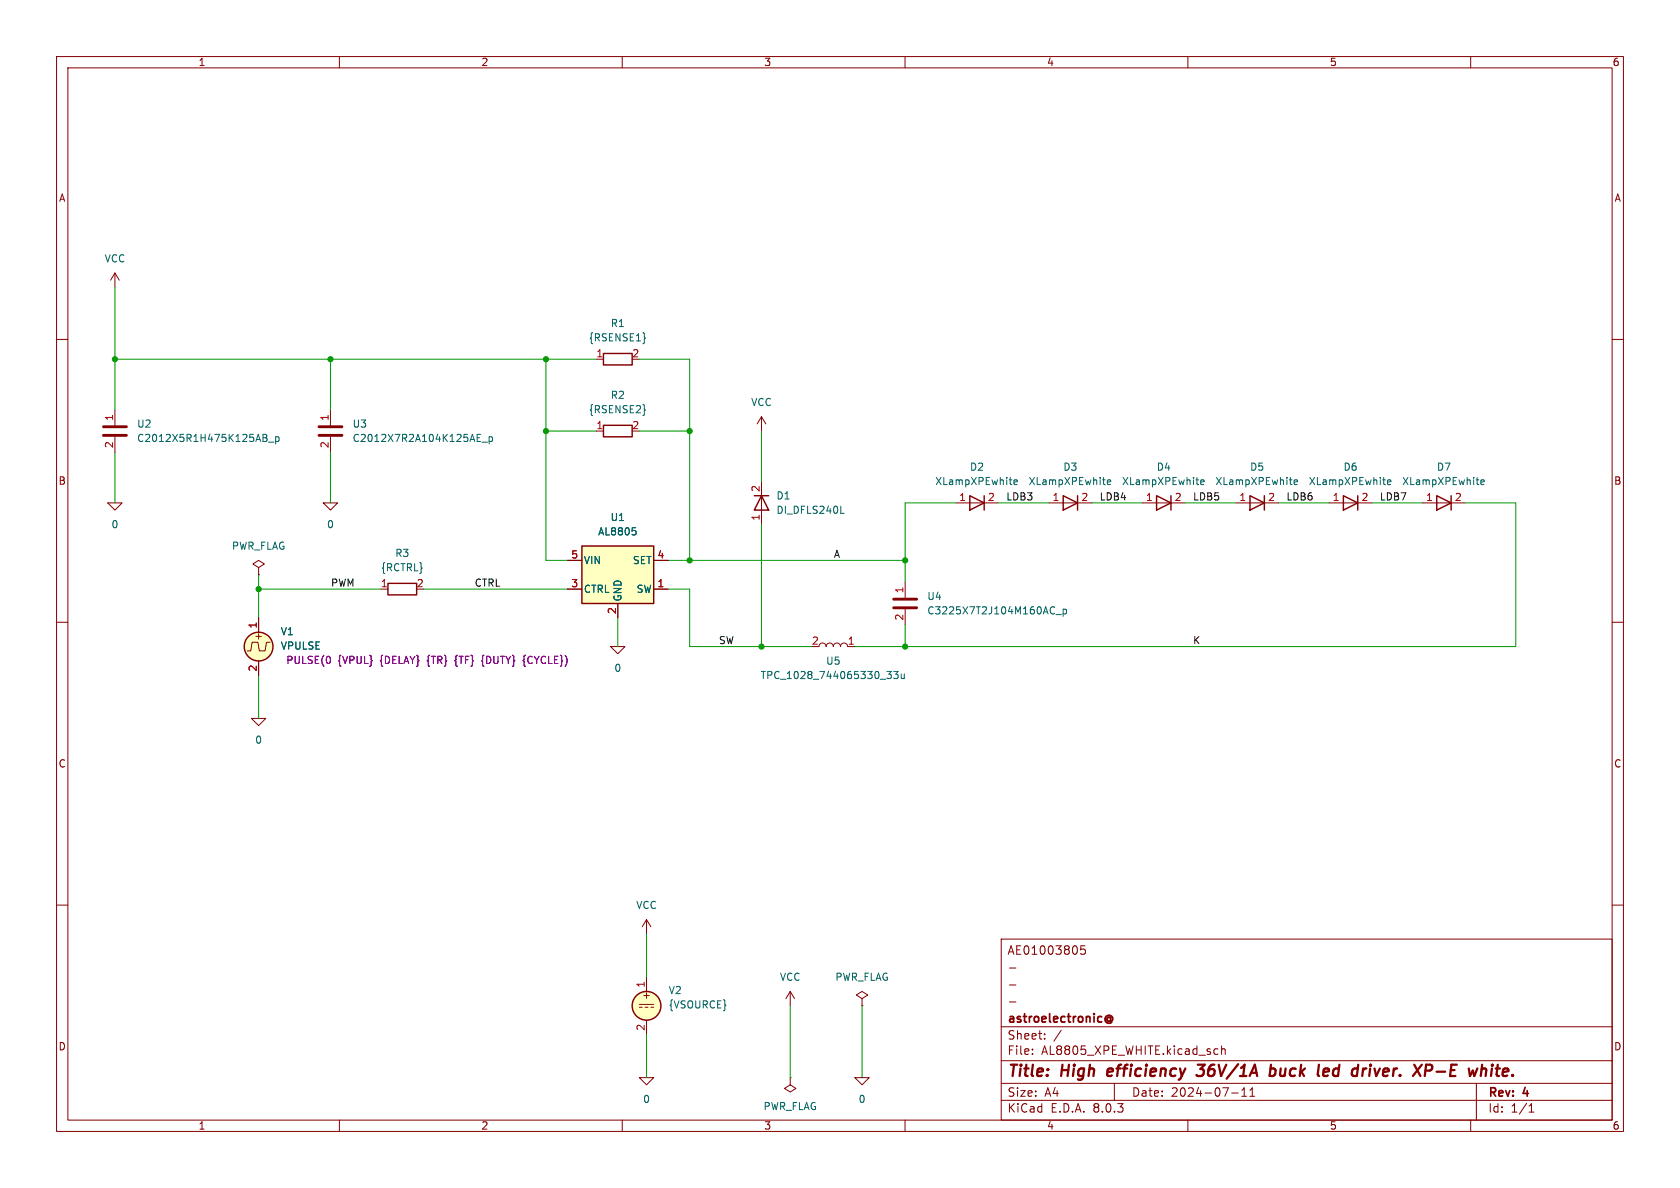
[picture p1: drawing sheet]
<svg xmlns="http://www.w3.org/2000/svg" width="297mm" height="210mm" viewBox="0 0 297 210" stroke-linecap="round" stroke-linejoin="round" font-family="sans-serif">
<g fill="none" stroke="#840000" stroke-width=".18">
<path d="M10 10h277v190h-277zM12 12h273v186h-273zM60 10v2M110 10v2M160 10v2M210 10v2M260 10v2M10 60h2M285 60h2M20.3 72.4v2.8M20.3 77.2v2.8M105.4 76.2h1.3"/>
<path d="M19 88.9h2.6l-1.3 1.3zM57.1 88.9h2.6l-1.3 1.3zM185.4 88.9h7.6M10 110h2M45.7 100.3l1-.6-1-.6-1 .6 1 .6v1.3M45.7 101.6h.1M67.3 104.1h1.3M107.9 114.3h2.6l-1.3 1.3zM285 110h2M10 160h2M285 160h2M114.3 162.6l-.8 1.2"/>
<path d="M114.3 162.6v2.5M114.3 162.6l.8 1.2M177 166h108v32h-108zM178.5 177.1h1.1M178.5 174.1h1.1M178.5 171.1h1.1M191.8 167.2h-.7l-.1 .7 .2-.1h.5l.2 .3-.1 .5-.2 .1-.6-.1M60 198v2M110 198v2M160 198v2M177 194.5h108M177 191.5h108"/>
<path d="M177 187.5h108M177 181.5h108M182.5 186.3v.1M182.5 185.5v.1M184.7 183.6v.1M184.7 182.8v.1M187.6 182.1l-1.3 2M197 191.5v3M210 198v2M214.9 185.4l.4 .1M215.3 186.3l-.4 .1M216 185.5l.2-.1 .3 .1 .1 .9"/>
<path d="M216 184.9v1.5M217.7 193.2h1.2M219.5 193.8h.9M219.5 192.7l.5-.4v1.5M221 193.8h.8M221 192.7l.4-.4v1.5M260 198v2M261 191.5v6.5M270.3 196.6h.9M270.3 195.5l.4-.4v1.5"/>
</g>
<g fill="none" stroke="#840000" stroke-width=".4">
<path d="M195.9 189l-.2 .9 .3 .3M196.7 189.4l-.9 .1M211.5 190l.3 .2h.5l.4-.2M211.7 188.2h1.3l-.8 .8 .5 .1M224.6 189l.2-.1 .6 .1 .1 .3-.1 .5a.66 .66 0 0 1-.9 .3M224.7 188.2l-.3 2M234.7 188.9l.2 .1v.4l-.9 .1M234.7 190.1l-.2 .1M241.4 188.9h.2M242.2 188.9l-.1 1.3M242.3 188.2v.2M242.3 188.2l-.1 .1 .1 .1"/>
<path d="M242.3 188.2l.1 .1-.1 .1M252.1 188.2l1 .1a.58 .58 0 0 1-.3 1h-.8M262.5 188.9l.3 .3-.2 1M263.8 188.9l-.2 1.3M263.8 188.2l-.1 .1 .1 .1M263.8 188.2l.1 .1-.1 .1M263.8 188.2v.2M264.4 188.9h.8M264.8 188.2l-.2 1.7 .2 .3"/>
</g>
<path d="M195.6 179.7a.61 .61 0 0 1 .9-.1 .61 .61 0 0 1 0 .9l-.2-.1M196.3 180a.36 .36 0 0 0-.5-.1 .36 .36 0 0 0 0 .6 .36 .36 0 0 0 .5-.1M196.3 179.8v.6M195.6 180.7a.69 .69 0 0 0 1 0" fill="none" stroke="#840000" stroke-width=".3"/>
<path d="M106.7 75.2h5.1v2h-5.1zM188 87.6l2.5 1.3-2.5 1.3zM190.5 87.6v2.6M68.6 103.1h5.1v2.1h-5.1z" fill="none" stroke="#840000" stroke-width=".25"/>
<path d="M46.9 76.8l.3 .2-.3 .4 .3 .2v.3l-.2 .1M47.5 78.2h.9M48.7 77.2v1.3M48.7 77.3l.4-.1 .2 .2-.1 .6h-.5M114 72.4l.1 .1h-.1M195.8 85.2l.6-.1-.1-.2-.4-.1-.1 .2v.6h.5" fill="none" stroke="#006464" stroke-width=".18"/>
<path d="M18.3 77h4.1M18.3 75.4h4.1" fill="none" stroke="#840000" stroke-width=".51"/>
<path d="M102.9 96.5h12.7v10.2h-12.7z" fill="#ffffc2"/>
<g fill="none" stroke="#840000" stroke-width=".25">
<path d="M106.7 62.5h5.1v2h-5.1zM102.9 96.5h12.7v10.2h-12.7zM133.3 87.6h2.6M134.6 87.6l1.3 2.6h-2.6zM171.4 87.6l2.6 1.3-2.6 1.3zM174 87.6v2.6M204.5 87.6l2.5 1.3-2.5 1.3zM207 87.6v2.6M221 87.6l2.5 1.3-2.5 1.3zM223.5 87.6v2.6M237.5 87.6l2.5 1.3-2.5 1.3zM240 87.6v2.6"/>
<path d="M254 87.6l2.5 1.3-2.5 1.3zM256.5 87.6v2.6"/>
<circle cx="45.7" cy="114.3" r="2.54"/>
<circle cx="114.3" cy="177.8" r="2.54"/>
</g>
<g fill="none" stroke="#840000" stroke-width=".18">
<path d="M20.3 48.3l-.7 1.2M20.3 48.3v2.5M20.3 48.3l.8 1.2M58.4 72.4v2.8M58.4 77.2v2.8M105.4 63.5h1.3M134.6 73.7v2.5M134.6 73.7l-.7 1.2M134.6 73.7l.8 1.2M100.3 99.1h2.6M115.6 99.1h2.5M134.6 85.1v7.6"/>
<path d="M168.9 88.9h7.6M201.9 88.9h7.6M218.4 88.9h7.7M234.9 88.9h7.7M251.5 88.9h7.6M45.7 109.2v2.6M45.7 116.8v2.6M47.8 113.5h-.7l-.2 1.6h-1.1l-.2-1.6h-1l-.3 1.6h-.6M100.3 104.1h2.6M109.2 106.7v2.5M115.6 104.1h2.5M144.8 114.3a.64 .64 0 0 1 .6-.6 .64 .64 0 0 1 .6 .6 .64 .64 0 0 1 .7-.6 .64 .64 0 0 1 .6 .6 .64 .64 0 0 1 .7-.6 .64 .64 0 0 1 .6 .6 .64 .64 0 0 1 .6-.6 .64 .64 0 0 1 .7 .6h1.2"/>
<path d="M160 102.9v2.8M160 107.7v2.8M44.4 127h2.6l-1.3 1.3zM113 177.5h2.6M113 178.1h.5M114 178.1h.6M114.3 172.7v2.6M115.1 178.1h.5M139.7 175.3l-.8 1.2M139.7 175.3v2.5M139.7 175.3l.8 1.2M152.4 176.5l1-.6-1-.6-1 .6 1 .6v1.3"/>
<path d="M152.4 177.8h.1M113 190.5h2.6l-1.3 1.3zM114.3 180.3v2.6M139.7 190.5v1.3l1 .6-1 .6-1-.6 1-.6M139.7 190.5h.1M151.1 190.5h2.6l-1.3 1.3z"/>
</g>
<g fill="none" stroke="#006464" stroke-width=".18">
<path d="M114 59.7l.1 .1h-.1M85.2 78.2h1M86.5 77.2v1.3M86.5 77.3l.3-.1 .3 .2-.1 .6h-.5M111.8 93.3h.6M112.2 93.8l.3 .2v.3l-.3 .3M148.6 90.7h.6M179.3 85.2l.6-.1-.1-.2-.4-.1-.1 .2v.6h.5M212.3 85.2l.6-.1-.1-.2-.3-.1-.2 .2v.6h.5M228.8 85.2l.6-.1-.1-.2-.3-.1-.2 .2v.6h.5M245.3 85.2l.6-.1-.1-.2-.3-.1-.2 .2 .1 .6h.4M261.8 85.2l.6-.1-.1-.2-.3-.1-.2 .2 .1 .6h.4"/>
<path d="M156.8 118.7h.8l-.5 .5 .4 .1 .1 .4-.3 .3h-.3M158 118.7h.8l-.4 .5 .3 .1v.5l-.2 .2-.5-.2M159.3 119.1l.1 .8 .3 .1 .2-.2M159.9 119.1v.9M186.7 108.7h.9M187.9 107.7v1.3M187.9 107.7h.4l.3 .2-.2 .6h-.5"/>
</g>
<g fill="#ffffc2" stroke="#ffffc2" stroke-width=".18">
<circle cx="114.3" cy="177.8" r="2.54"/>
<circle cx="45.7" cy="114.3" r="2.54"/>
</g>
<path d="M80.6 116.6l-.2 .2 .2 .2M85.5 115.8l-.2 .2v.6l-.2 .2 .2 .2v.6l.2 .2M92.9 115.8l-.3 .2v.6l-.1 .2 .1 .2v.6l.3 .2" fill="none" stroke="#840084" stroke-width=".18"/>
<path d="M56.4 77h4.1M56.4 75.4h4.1M158 107.4h4.1M158 105.9h4.1" fill="none" stroke="#840000" stroke-width=".51"/>
<g fill="none" stroke="#009600" stroke-width=".18">
<path d="M20.3 50.8v21.6M20.3 63.5h85.1M58.4 63.5v8.9M96.5 63.5v35.6h3.8M96.5 76.2h8.9M113 63.5h8.9v35.6M113 76.2h8.9M134.6 76.2v8.9M20.3 80v8.9M58.4 80v8.9M118.1 99.1h41.9M134.6 92.7v21.6"/>
<path d="M168.9 88.9h-8.9v14M176.5 88.9h8.9M193 88.9h8.9M209.5 88.9h8.9M226.1 88.9h8.8M242.6 88.9h8.9M259.1 88.9h8.9v25.4h-116.9M45.7 104.1h21.6M45.7 101.6v7.6M45.7 119.4v7.6M74.9 104.1h25.4M109.2 109.2v5.1"/>
<path d="M118.1 104.1h3.8v10.2h21.6M160 110.5v3.8M114.3 165.1v7.6M139.7 177.8v12.7M152.4 177.8v12.7M114.3 182.9v7.6"/>
</g>
<g fill="#009600" stroke="#009600" stroke-width=".18">
<circle cx="58.4" cy="63.5" r=".46"/>
<circle cx="96.5" cy="63.5" r=".46"/>
<circle cx="96.5" cy="76.2" r=".46"/>
<circle cx="20.3" cy="63.5" r=".46"/>
<circle cx="121.9" cy="76.2" r=".46"/>
<circle cx="45.7" cy="104.1" r=".46"/>
<circle cx="160" cy="99.1" r=".46"/>
<circle cx="134.6" cy="114.3" r=".46"/>
<circle cx="121.9" cy="99.1" r=".46"/>
<circle cx="160" cy="114.3" r=".46"/>
</g>
<g font-size="2.8" fill="#840000">
<text x="178" y="190.9">Title:</text>
<text x="187.7" y="190.9">High</text>
<text x="196.6" y="190.9">efficiency</text>
<text x="213.4" y="190.9">36V/1A</text>
<text x="226.9" y="190.9">buck</text>
<text x="236.2" y="190.9">led</text>
<text x="243.1" y="190.9">driver.</text>
<text x="254.8" y="190.9">XP-E</text>
<text x="265.4" y="190.9">white.</text>
</g>
<g font-size="2.1" fill="#840000">
<text x="178" y="169">AE01003805</text>
<text x="178" y="184">Sheet:</text>
<text x="178" y="181.2">astroelectronic@</text>
<text x="178" y="186.7">File:</text>
<text x="184.1" y="186.7">AL8805_XPE_WHITE.kicad_sch</text>
<text x="178" y="196.9">KiCad</text>
<text x="178" y="194.1">Size:</text>
<text x="184.7" y="194.1">A4</text>
<text x="185.7" y="196.9">E.D.A.</text>
<text x="193.3" y="196.9">8.0.3</text>
<text x="200" y="194.1">Date:</text>
<text x="207" y="194.1">2024-07-11</text>
<text x="263" y="194.3">Rev:</text>
<text x="263" y="196.9">Id:</text>
<text x="267.1" y="196.9">1/1</text>
<text x="269.4" y="194.3">4</text>
</g>
<g font-size="1.8" fill="#840000">
<text x="35" y="11.9">1</text>
<text x="85" y="11.9">2</text>
<text x="135" y="11.9">3</text>
<text x="185" y="11.9">4</text>
<text x="235" y="11.9">5</text>
<text x="285" y="11.9">6</text>
<text x="10.3" y="35.9">A</text>
<text x="285.3" y="35.9">A</text>
<text x="10.3" y="85.9">B</text>
<text x="285.3" y="85.9">B</text>
<text x="44.8" y="113.3">+</text>
<text x="10.3" y="135.9">C</text>
<text x="285.3" y="135.9">C</text>
<text x="113.4" y="176.8">+</text>
<text x="10.3" y="185.9">D</text>
<text x="285.3" y="185.9">D</text>
<text x="35" y="199.9">1</text>
<text x="85" y="199.9">2</text>
<text x="135" y="199.9">3</text>
<text x="185" y="199.9">4</text>
<text x="235" y="199.9">5</text>
<text x="285" y="199.9">6</text>
</g>
<g font-size="1.8" fill="#006464">
<text x="18.4" y="46.6">VCC</text>
<text x="107.9" y="58">R1</text>
<text x="104" y="60.6">{RSENSE1}</text>
<text x="107.9" y="70.7">R2</text>
<text x="132.7" y="72">VCC</text>
<text x="24.1" y="75.8">U2</text>
<text x="62.2" y="75.8">U3</text>
<text x="104" y="73.3">{RSENSE2}</text>
<text x="24.1" y="78.3">C2012X5R1H475K125AB_p</text>
<text x="62.2" y="78.3">C2012X7R2A104K125AE_p</text>
<text x="171.4" y="83.4">D2</text>
<text x="187.9" y="83.4">D3</text>
<text x="204.4" y="83.4">D4</text>
<text x="220.9" y="83.4">D5</text>
<text x="237.4" y="83.4">D6</text>
<text x="253.9" y="83.4">D7</text>
<text x="137.2" y="88.5">D1</text>
<text x="165.2" y="86">XLampXPEwhite</text>
<text x="181.8" y="86">XLampXPEwhite</text>
<text x="198.3" y="86">XLampXPEwhite</text>
<text x="214.8" y="86">XLampXPEwhite</text>
<text x="231.3" y="86">XLampXPEwhite</text>
<text x="247.8" y="86">XLampXPEwhite</text>
<text x="19.6" y="93.6">0</text>
<text x="57.7" y="93.6">0</text>
<text x="105.6" y="94.8">AL8805</text>
<text x="107.8" y="92.3">U1</text>
<text x="137.2" y="91">DI_DFLS240L</text>
<text x="40.9" y="97.4">PWR_FLAG</text>
<text x="67.3" y="101.2">{RCTRL}</text>
<text x="69.8" y="98.7">R3</text>
<text x="103.1" y="99.9">VIN</text>
<text x="111.8" y="99.9">SET</text>
<text x="103.1" y="105">CTRL</text>
<text x="110.1" y="106.4" transform="rotate(-90 110.1 106.4)">GND</text>
<text x="112.5" y="105">SW</text>
<text x="163.8" y="106.3">U4</text>
<text x="49.5" y="112.5">V1</text>
<text x="163.8" y="108.8">C3225X7T2J104M160AC_p</text>
<text x="49.5" y="115">VPULSE</text>
<text x="108.5" y="119">0</text>
<text x="145.9" y="117.7">U5</text>
<text x="134.4" y="120.2">TPC_1028_744065330_33u</text>
<text x="45" y="131.7">0</text>
<text x="112.4" y="160.9">VCC</text>
<text x="137.8" y="173.6">VCC</text>
<text x="147.6" y="173.6">PWR_FLAG</text>
<text x="118.1" y="175.9">V2</text>
<text x="118.1" y="178.5">{VSOURCE}</text>
<text x="113.6" y="195.2">0</text>
<text x="134.9" y="196.4">PWR_FLAG</text>
<text x="151.7" y="195.2">0</text>
</g>
<g font-size="1.8" fill="#a90000">
<text x="105.3" y="63.2">1</text>
<text x="111.7" y="63.2">2</text>
<text x="20.1" y="74.5" transform="rotate(-90 20.1 74.5)">1</text>
<text x="58.2" y="74.5" transform="rotate(-90 58.2 74.5)">1</text>
<text x="105.3" y="75.9">1</text>
<text x="111.7" y="75.9">2</text>
<text x="20.1" y="79.3" transform="rotate(-90 20.1 79.3)">2</text>
<text x="58.2" y="79.3" transform="rotate(-90 58.2 79.3)">2</text>
<text x="134.4" y="87.1" transform="rotate(-90 134.4 87.1)">2</text>
<text x="169.5" y="88.6">1</text>
<text x="174.6" y="88.6">2</text>
<text x="186" y="88.6">1</text>
<text x="191.1" y="88.6">2</text>
<text x="202.5" y="88.6">1</text>
<text x="207.6" y="88.6">2</text>
<text x="219" y="88.6">1</text>
<text x="224.1" y="88.6">2</text>
<text x="235.5" y="88.6">1</text>
<text x="240.6" y="88.6">2</text>
<text x="252" y="88.6">1</text>
<text x="257.1" y="88.6">2</text>
<text x="134.4" y="92.1" transform="rotate(-90 134.4 92.1)">1</text>
<text x="100.9" y="98.8">5</text>
<text x="116.1" y="98.8">4</text>
<text x="67.2" y="103.9">1</text>
<text x="73.6" y="103.9">2</text>
<text x="100.9" y="103.9">3</text>
<text x="116.1" y="103.9">1</text>
<text x="159.8" y="105" transform="rotate(-90 159.8 105)">1</text>
<text x="45.5" y="111.2" transform="rotate(-90 45.5 111.2)">1</text>
<text x="109" y="108.7" transform="rotate(-90 109 108.7)">2</text>
<text x="159.8" y="109.8" transform="rotate(-90 159.8 109.8)">2</text>
<text x="45.5" y="118.8" transform="rotate(-90 45.5 118.8)">2</text>
<text x="143.4" y="114">2</text>
<text x="149.8" y="114">1</text>
<text x="114" y="174.7" transform="rotate(-90 114 174.7)">1</text>
<text x="114" y="182.3" transform="rotate(-90 114 182.3)">2</text>
</g>
<g font-size="1.8" fill="#0f0f0f">
<text x="177.8" y="88.6">LDB3</text>
<text x="194.3" y="88.6">LDB4</text>
<text x="210.8" y="88.6">LDB5</text>
<text x="227.3" y="88.6">LDB6</text>
<text x="243.8" y="88.6">LDB7</text>
<text x="147.3" y="98.7">A</text>
<text x="58.4" y="103.8">PWM</text>
<text x="83.8" y="103.8">CTRL</text>
<text x="127" y="114">SW</text>
<text x="210.8" y="114">K</text>
</g>
<g font-size="1.8" fill="#840084">
<text x="50.7" y="117.6">PULSE(0</text>
<text x="59.9" y="117.6">{VPUL}</text>
<text x="67.5" y="117.6">{DELAY}</text>
<text x="76" y="117.6">{TR}</text>
<text x="81.1" y="117.6">{TF}</text>
<text x="86" y="117.6">{DUTY}</text>
<text x="93.5" y="117.6">{CYCLE})</text>
</g>
</svg>
